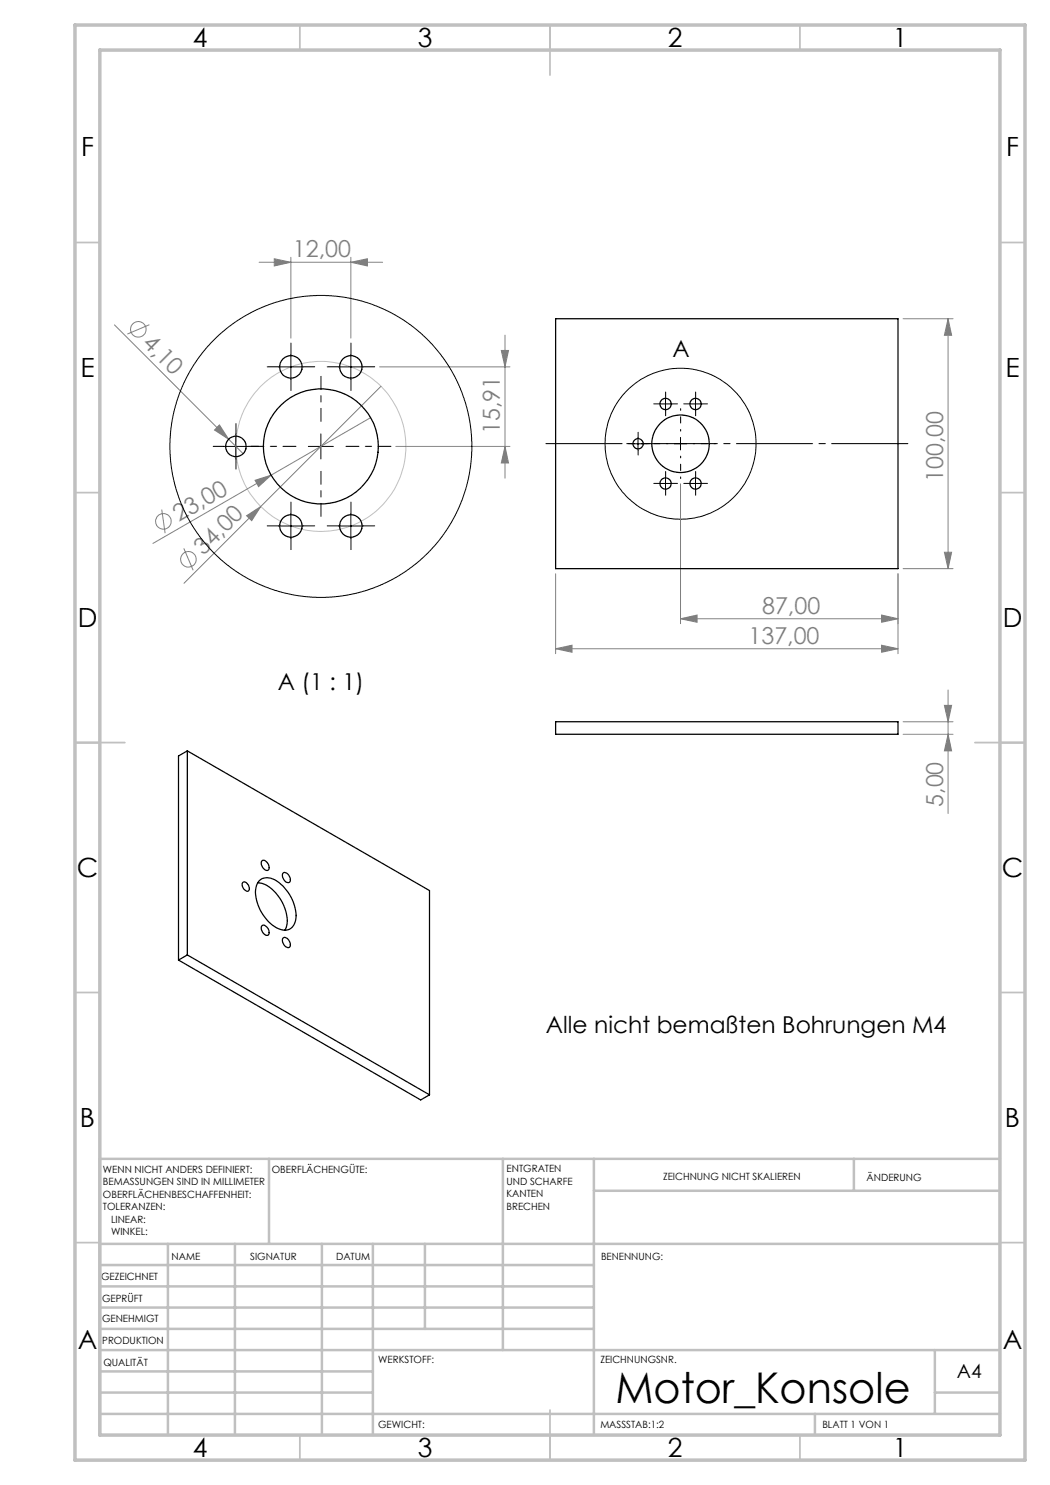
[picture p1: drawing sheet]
<svg xmlns="http://www.w3.org/2000/svg" width="210mm" height="297mm" viewBox="0 0 210 297" stroke-linecap="round" stroke-linejoin="round" font-family="sans-serif">
<g fill="none" stroke="#808080" stroke-width=".2">
<path d="M51.8 52.5h24.7M54.9 51.7l3.3 .8-3.3 .7zM58.2 51.5v16.1M70.2 52.5l3.3-.8v1.5zM70.2 51.5v16.1M22.9 65l22.8 22.8M29.9 64.9l-4.4 1.9M75.9 73.4h26.1M76.2 77.3l-39.4 39.4M100.3 70.1h1.4l-.7 3.3zM101 67v28.6M180.6 63.7h10"/>
<path d="M189.6 63.7l.7 3.4h-1.4zM189.6 63.7v50M43.9 85l1.8 2.8-2.8-1.8zM45.7 87.8l2.9 2.9M51 96.1l3.2-1.1-2.5 2.3zM54.2 95l-23.6 13.7M74.1 83.5l-19.9 11.5M79.2 89.3h22.8M101 89.3l.7 3.3h-1.4zM136.1 96.8v27.9M32.3 101.9l.7 4.7M36.8 109.7l1.8 4.3"/>
<path d="M49.3 103.1l2.8-1.8-1.8 2.8zM111.1 114.8v15.9M179.6 114.8v15.9M180.6 113.7h10M188.9 110.5h1.4l-.7 3.2zM111.1 129.7l3.3-.7v1.5zM111.1 129.7h68.5M136.1 123.8l3.3-.8v1.5zM136.1 123.8h43.5M176.3 129l3.3 .7-3.3 .8zM176.3 123l3.3 .8-3.3 .7zM189.6 138v24.7"/>
<path d="M180.6 144.4h10M180.6 146.9h10M188.9 141.1h1.4l-.7 3.3zM189.6 146.9l.7 3.3h-1.4z"/>
<circle cx="27.7" cy="65.9" r="1.55"/>
<circle cx="32.7" cy="104.3" r="1.56"/>
<circle cx="37.7" cy="111.9" r="1.55"/>
</g>
<g fill="none" stroke="#000" stroke-width=".2">
<path d="M55.7 73.4h5M58.2 70.9v5M67.7 73.4h5M70.2 70.9v5M133.1 79.5v2.6M139.1 79.5v2.6M44.7 89.3h5M47.2 86.8v5M61.7 89.3h5M64.2 86.8v5M126.4 88.8h2.5M127.6 87.5v2.5"/>
<path d="M131.9 80.8h2.5M131.9 96.7h2.5M133.1 95.5v2.5M134.9 88.8h2.5M136.1 87.5v2.5M137.9 80.8h2.5M137.9 96.7h2.5M139.1 95.5v2.5M55.7 105.2h5M58.2 102.7v5M67.7 105.2h5M70.2 102.7v5"/>
<circle cx="136.1" cy="88.8" r="15.1"/>
</g>
<circle cx="64.2" cy="89.3" r="17" fill="none" stroke="#c0c0c0" stroke-width=".2"/>
<path d="M109.1 88.7h72.5" fill="none" stroke="#000" stroke-width=".2" stroke-dasharray="15.2 1.3 1.3 1.3" stroke-dashoffset="-.1"/>
<path d="M133.6 88.7h-4.5M136.1 86.2v-4.5M136.1 91.2v4.5M138.6 88.7h4.5" fill="none" stroke="#000" stroke-width=".2" stroke-dasharray="15.2 1.3 1.3 1.3" stroke-dashoffset="14.9"/>
<g fill="none" stroke="#000" stroke-width=".2" stroke-dasharray="15.2 1.3 1.3 1.3">
<path d="M55.7 73.4h-2.3M58.2 70.9v-2.3M58.2 75.9v2.2M60.7 73.4h2.2M67.7 73.4h-2.3M70.2 70.9v-2.3M70.2 75.9v2.2M72.7 73.4h2.2M133.1 79.5v-1.1M139.1 79.5v-1.1M44.7 89.3h-2.1M47.2 86.8v-2.1"/>
<path d="M47.2 91.8v2M49.7 89.3h2M126.4 88.7h-1M127.6 87.5v-1M127.6 90v1M128.9 88.7h1M131.9 80.8h-1.1M131.9 96.7h-1.1M133.1 82v1.2M133.1 95.4v-1.1M133.1 97.9v1.2M134.4 80.8h1.1"/>
<path d="M134.4 96.7h1.1M137.9 80.8h-1.1M137.9 96.7h-1.1M139.1 82v1.2M139.1 95.4v-1.1M139.1 97.9v1.2M140.4 80.8h1.1M140.4 96.7h1.1M55.7 105.2h-2.3M58.2 102.7v-2.3M58.2 107.7v2.2M60.7 105.2h2.2"/>
<path d="M67.7 105.2h-2.3M70.2 102.7v-2.3M70.2 107.7v2.2M72.7 105.2h2.2"/>
</g>
<path d="M59.2 89.3h-9M64.2 84.3v-9M64.2 94.3v9M69.2 89.3h9" fill="none" stroke="#000" stroke-width=".2" stroke-dasharray="15.2 1.3 1.3 1.3" stroke-dashoffset="12.6"/>
<g fill="none" stroke="#c0c0c0" stroke-width=".35">
<path d="M60 5v5M110 5v10M160 5v5M15 48.5h5M200 48.5h5M15 98.5h5M200 98.5h5M15 148.5h10M195 148.5h10M15 198.5h5M200 198.5h5M15 248.5h5"/>
<path d="M200 248.5h5M60 287v5M110 282v10M160 287v5"/>
</g>
<g fill="none" stroke="#c0c0c0" stroke-width=".5">
<path d="M53.8 231.8v17M100.6 231.8v38.2M118.8 231.8v55.2M118.8 238.2h81.2M170.8 231.8v6.4M200 231.8h-180v55.2M20 248.8h180M20 257.3h98.8M20 253h98.8M33.6 248.8v38.2M47 248.8v38.2M64.4 248.8v38.2"/>
<path d="M74.6 248.8v38.2M85 248.8v17M20 265.8h98.8M20 261.5h98.8M20 278.5h54.6M20 274.3h54.6M20 270h180M187 278.5h13M187 270v12.8M20 282.8h180M163 282.8v4.2"/>
</g>
<path d="M15 5h190v287h-190zM20 10h180v277h-180z" fill="none" stroke="#c0c0c0" stroke-width=".7"/>
<g fill="#808080">
<path d="M49.3 103.1l2.8-1.8-1.8 2.8z"/>
<path d="M43.9 85l1.8 2.8-2.8-1.8z"/>
<path d="M51 96.1l3.2-1.1-2.5 2.3z"/>
<path d="M176.3 123l3.3 .8-3.3 .7zM136.1 123.8l3.3-.8v1.5z"/>
<path d="M111.1 129.7l3.3-.7v1.5zM176.3 129l3.3 .7-3.3 .8zM54.9 51.7l3.3 .8-3.3 .7zM70.2 52.5l3.3-.8v1.5z"/>
<path d="M189.6 63.7l.7 3.4h-1.4zM188.9 110.5h1.4l-.7 3.2zM188.9 141.1h1.4l-.7 3.3zM189.6 146.9l.7 3.3h-1.4zM100.3 70.1h1.4l-.7 3.3zM101 89.3l.7 3.3h-1.4z"/>
</g>
<g fill="none" stroke="#000" stroke-width=".25">
<path d="M111.1 63.7h68.5v50h-68.5zM37.5 150.2l48.4 27.9v40.9M37.5 150.2v40.8M37.5 150.2l-1.8 1v40.8M111.1 144.4h68.5v2.5h-68.5zM48.5 176.6a.76 .76 0 0 1 1.2 .5l.1 .2a.56 .56 0 0 1-.1 .9 .56 .56 0 0 1-.8-.3l-.5-.8zM51.5 176.6a6 6 0 0 1 4.7 3.4 6.6 6.6 0 0 1 .8 6M51.8 176.2a2.69 2.69 0 0 1 3.6 0 8.6 8.6 0 0 1 3.7 7.8 2.24 2.24 0 0 1-3.3 1.8 8.5 8.5 0 0 1-4.6-8.3l.2-.7zM52.5 172.1a1.35 1.35 0 0 1 1.2 1.9 1.27 1.27 0 0 1-1.2-1.9zM56.6 174.6a1.13 1.13 0 0 1 1.5 1.2 .62 .62 0 0 1-.5 .8 .62 .62 0 0 1-.7-.5l-.4-.7zM35.7 192l48.4 28 1.8-1M37.5 191l48.4 28"/>
<path d="M37.5 191l-1.8 1M52.4 185.2a.89 .89 0 0 1 1.3 .6 .75 .75 0 0 1-.4 1.3 1.46 1.46 0 0 1-.9-1.9zM56.6 187.6a1.13 1.13 0 0 1 1.5 1.1 .58 .58 0 0 1-.3 .8 .58 .58 0 0 1-.8-.2 1.37 1.37 0 0 1-.4-1.7z"/>
<circle cx="58.2" cy="73.4" r="2.26"/>
<circle cx="70.2" cy="73.4" r="2.26"/>
<circle cx="47.2" cy="89.3" r="2.06"/>
<circle cx="64.2" cy="89.3" r="11.5"/>
<circle cx="127.6" cy="88.8" r="1.02"/>
<circle cx="133.1" cy="80.8" r="1.12"/>
<circle cx="133.1" cy="96.7" r="1.12"/>
<circle cx="136.1" cy="88.7" r="5.7"/>
<circle cx="139.1" cy="80.8" r="1.12"/>
<circle cx="139.1" cy="96.7" r="1.12"/>
<circle cx="58.2" cy="105.2" r="2.25"/>
<circle cx="70.2" cy="105.2" r="2.25"/>
</g>
<circle cx="64.2" cy="89.3" r="30.2" fill="none" stroke="#000" stroke-width=".2"/>
<text font-size="8.5" x="123.1" y="280.6">Motor_Konsole</text>
<g font-size="5.3">
<text x="38.5" y="9.5">4</text>
<text x="83.5" y="9.5">3</text>
<text x="133.6" y="9.5">2</text>
<text x="178.6" y="9.5">1</text>
<text x="16.2" y="31.2">F</text>
<text x="201.2" y="31.2">F</text>
<text x="16.1" y="75.5">E</text>
<text x="201.1" y="75.5">E</text>
<text x="15.5" y="125.5">D</text>
<text x="200.5" y="125.5">D</text>
<text x="15.4" y="175.5">C</text>
<text x="200.4" y="175.5">C</text>
<text x="16" y="225.5">B</text>
<text x="201" y="225.5">B</text>
<text x="15.5" y="269.7">A</text>
<text x="200.5" y="269.7">A</text>
<text x="38.5" y="291.5">4</text>
<text x="83.5" y="291.5">3</text>
<text x="133.6" y="291.5">2</text>
<text x="178.6" y="291.5">1</text>
</g>
<g font-size="4.7" fill="#808080">
<text x="58.6" y="51.4">12,00</text>
<text x="28.3" y="68.9" transform="rotate(45 28.3 68.9)">4,10</text>
<text x="100" y="86.9" transform="rotate(-90 100 86.9)">15,91</text>
<text x="188.6" y="96.4" transform="rotate(-90 188.6 96.4)">100,00</text>
<text x="35.8" y="104.5" transform="rotate(-30 35.8 104.5)">23,00</text>
<text x="40.7" y="111.2" transform="rotate(-45 40.7 111.2)">34,00</text>
<text x="152.4" y="122.7">87,00</text>
<text x="149.7" y="128.7">137,00</text>
<text x="188.6" y="161.4" transform="rotate(-90 188.6 161.4)">5,00</text>
</g>
<g font-size="4.7">
<text x="134.5" y="71.4">A</text>
<text x="55.6" y="138">A (1 : 1)</text>
<text x="109.2" y="206.6">Alle nicht bemaßten Bohrungen M4</text>
</g>
<text font-size="3.9" x="191.4" y="275.6">A4</text>
<g font-size="2">
<text x="20.6" y="234.6">WENN NICHT ANDERS DEFINIERT:</text>
<text x="20.6" y="237.1">BEMASSUNGEN SIND IN MILLIMETER</text>
<text x="20.6" y="239.6">OBERFLÄCHENBESCHAFFENHEIT:</text>
<text x="54.4" y="234.6">OBERFLÄCHENGÜTE:</text>
<text x="101.3" y="234.5">ENTGRATEN</text>
<text x="101.3" y="237">UND SCHARFE</text>
<text x="101.3" y="239.5">KANTEN</text>
<text x="132.6" y="236">ZEICHNUNG NICHT SKALIEREN</text>
<text x="173.3" y="236.2">ÄNDERUNG</text>
<text x="20.6" y="242.1">TOLERANZEN:</text>
<text x="22.2" y="244.6">LINEAR:</text>
<text x="101.3" y="242">BRECHEN</text>
<text x="22.2" y="247.1">WINKEL:</text>
<text x="34.3" y="252">NAME</text>
<text x="50" y="251.9">SIGNATUR</text>
<text x="67.2" y="251.9">DATUM</text>
<text x="120.2" y="251.9">BENENNUNG:</text>
<text x="20.2" y="256.1">GEZEICHNET</text>
<text x="20.4" y="260.3">GEPRÜFT</text>
<text x="20.4" y="264.4">GENEHMIGT</text>
<text x="20.5" y="268.8">PRODUKTION</text>
<text x="20.7" y="273.1">QUALITÄT</text>
<text x="75.6" y="272.5">WERKSTOFF:</text>
<text x="120.1" y="272.5">ZEICHNUNGSNR.</text>
<text x="75.6" y="285.5">GEWICHT:</text>
<text x="120.1" y="285.6">MASSSTAB:1:2</text>
<text x="164.5" y="285.6">BLATT 1 VON 1</text>
</g>
</svg>
